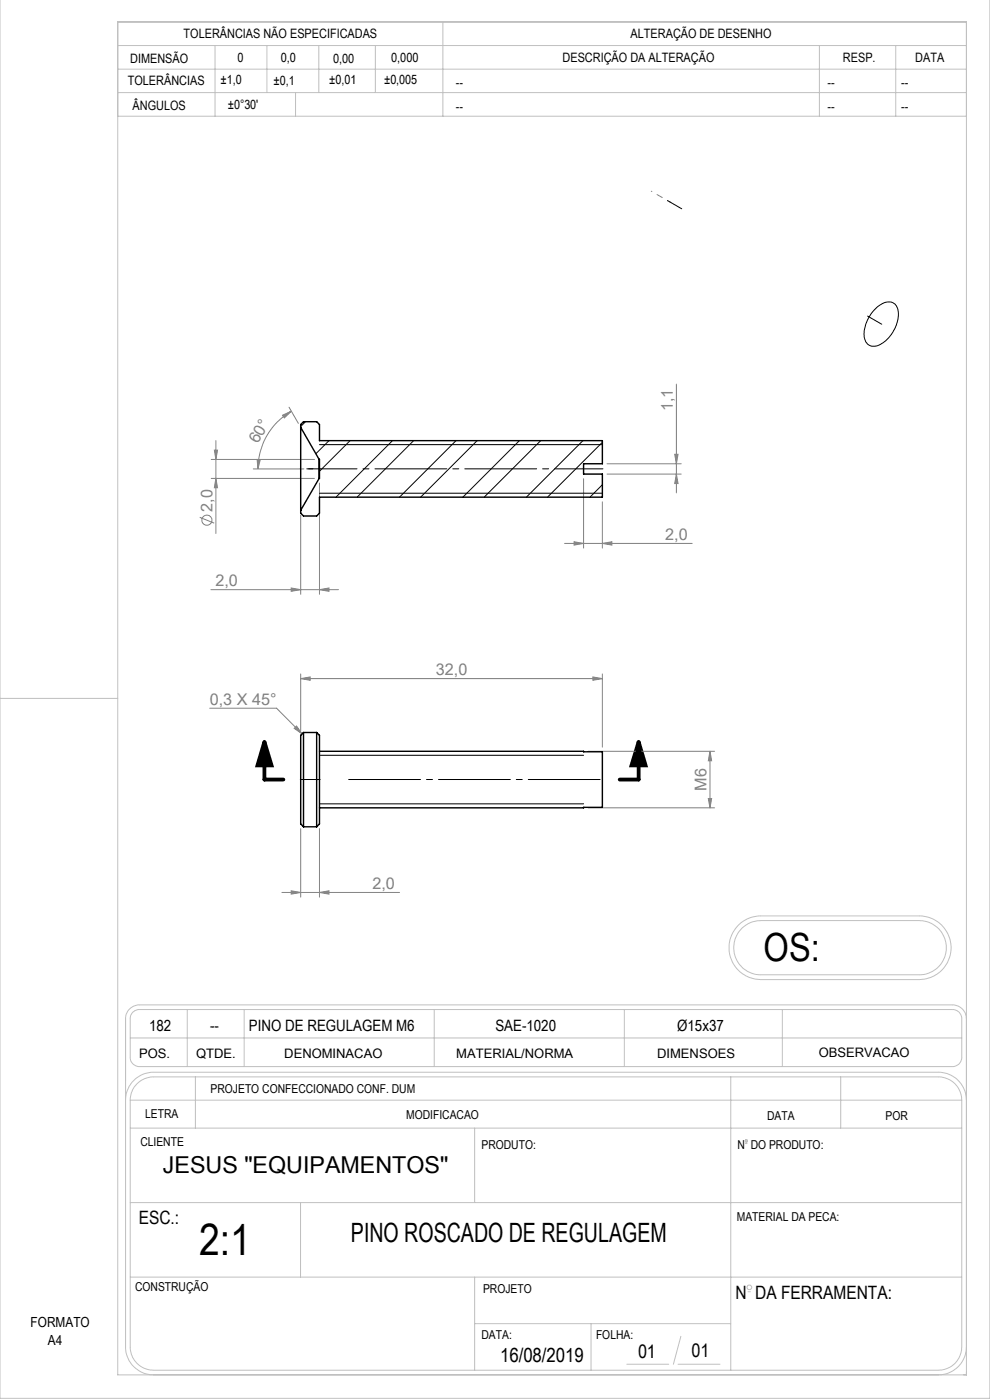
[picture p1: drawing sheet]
<svg xmlns="http://www.w3.org/2000/svg" width="210mm" height="297mm" viewBox="0 0 210 297" stroke-linecap="round" stroke-linejoin="round" font-family="sans-serif">
<g fill="none" stroke="#808080" stroke-width=".21">
<path d="M44.8 97.5h21.9M45.5 95.5h.6l-.3 2zM45.8 93.5v19.7M53.7 99.5h10.8M54.5 97.5h.7l-.5 2zM59.9 88.1l1.9-.9-1.5 1.4zM61.3 86.4l2 3.4M61.8 87.2a14.2 14.2 0 0 0-7.1 12.3M128.8 98.4h15.7M143.1 96.4h.7l-.3 2zM143.5 81.5v23.1M42.4 109.7l3 1.3"/>
<path d="M44.8 101.5h21.9M45.8 101.5l.3 2h-.6zM63.8 109.3v16.8M67.8 102.5v23.6M119.8 115.3h27M121.8 114.9l2 .4-2 .3zM123.8 101.6v14.7M127.8 115.3l2-.4v.7zM127.8 106.5v9.8M128.8 100.6h15.7M143.5 100.6l.3 2h-.7zM44.7 125.1h27.1"/>
<path d="M61.8 124.7l2 .4-2 .3zM67.8 125.1l2-.4v.7zM44.5 150.2h14.2l5.4 5.5M62.4 154.5l.5-.5 1.2 1.7zM63.8 144l2-.4v.7zM63.8 143v12M63.8 144h64M124.8 159.4h26.8M125.8 143.6l2 .4-2 .3zM127.8 143v15.5M150.6 159.4l.4 2h-.8zM150.6 159.4v12"/>
<path d="M63.8 175.8v14.5M67.8 175.8v14.5M124.8 171.4h26.8M150.2 169.4h.8l-.4 2zM59.8 189.3h24.9M61.8 189l2 .3-2 .4zM67.8 189.3l2-.3v.7z"/>
<circle cx="43.9" cy="110.4" r="1.07"/>
</g>
<path d="M56.1 157.4l1.5 5h-3zM135.5 157.4l1.4 5h-3z" fill="none" stroke="#000" stroke-width=".8" stroke-linecap="butt"/>
<g fill="none" stroke="#c0c0c0" stroke-width=".21">
<path d="M210 -.1v296.7h-210v-296.6M25 4.7h180v287h-180zM25 9.7h180M25 19.6h180M25 14.7h180M45.6 9.7v15M56.6 9.7v9.9M62.7 19.6v5.1M67.6 9.7v9.9M79.6 9.7v9.9M93.9 4.7v20M173.8 9.7v15"/>
<path d="M190 9.7v15M25 24.7h180M0 148.2h25M156.7 196.2l.5-.5a6.7 6.7 0 0 1 4.2-1.4h33.6a6.8 6.8 0 0 1 6.8 6.8 6.8 6.8 0 0 1-6.8 6.7h-33.6a6.8 6.8 0 0 1-6.2-4.2 6.8 6.8 0 0 1 1.5-7.4zM157.4 196.9l.2-.2a5.6 5.6 0 0 1 3.8-1.4h33.6a5.8 5.8 0 0 1 5.7 5.7 5.8 5.8 0 0 1-5.7 5.8h-33.6a5.8 5.8 0 0 1-5.3-3.6 5.8 5.8 0 0 1 1.3-6.3zM28.3 214.7l1.1-.5h172.8a1.93 1.93 0 0 1 1.8 1.9v8.4a1.93 1.93 0 0 1-2 1.8h-172.4a1.92 1.92 0 0 1-2-2v-8.2a1.81 1.81 0 0 1 .7-1.4zM39.7 214.2v12.1M51.8 214.2v12.1M92.1 214.2v12.1M132.4 214.2v12.1M165.9 214.2v12.1M205 216.1a2.94 2.94 0 0 0-3-2.9h-172.4a2.94 2.94 0 0 0-3 2.9v69.6a6 6 0 0 0 6 6"/>
<path d="M26.6 233.4a6 6 0 0 1 6-5.9h166.5a6 6 0 0 1 5.9 5.9M27.6 233.4a4.9 4.9 0 0 1 5-4.9h166.5a4.9 4.9 0 0 1 4.9 4.9M27.6 233.4v52.3a4.9 4.9 0 0 0 5 5h166.5a4.9 4.9 0 0 0 4.9-5v-52.3M27.6 239.3h176.4M27.6 233.4h176.4M27.6 220.2h176.4M41.5 228.5v10.8M100.7 239.3v15.8M155 228.5v62.2M178.3 228.5v10.8M27.6 255.1h176.4M63.7 255.1v15.8"/>
<path d="M158.2 242.6h.2M27.6 270.9h176.4M100.7 270.9v19.8M158.7 274h.5M100.7 280.8h54.3M125.4 280.8v9.9M133 289.4h8.9M143.8 289.4h8.9M144.4 283.5l-1.6 5.9M205 285.7a6 6 0 0 1-5.9 6"/>
<circle cx="158.3" cy="242.1" r=".25"/>
<circle cx="159" cy="273.1" r=".5"/>
</g>
<path d="M185.4 65.8a3.8 3.8 0 0 1 4-1.6 3.2 3.2 0 0 1 1 3.8 7 7 0 0 1-4.8 5.4 2.25 2.25 0 0 1-2.3-2.8 8.3 8.3 0 0 1 2.1-4.8zM67.8 94.3h60M67.8 104.6h60M67.8 170.5h56M67.8 160.2h56" fill="none" stroke="#000" stroke-width=".21"/>
<path d="M127.9 99.5h-62.4" fill="none" stroke="#000" stroke-width=".21" stroke-dasharray="15.2 1.3 1.3 1.3" stroke-dashoffset="5"/>
<path d="M142.1 42.9l-.5-.3M144.1 44l-2-1.1M144.1 44l.5 .3M187 68.8l-3-1.7M67.9 99.5h-.2M64.4 165.4h-.7M67.2 165.4h-2.8M67.2 165.4h.7" fill="none" stroke="#000" stroke-width=".21" stroke-dasharray="15.2 1.3 1.3 1.3"/>
<path d="M63.7 99.5h4" fill="none" stroke="#000" stroke-width=".21" stroke-dasharray="15.2 1.3 1.3 1.3" stroke-dashoffset="15.1"/>
<path d="M127.9 165.4h-54.5" fill="none" stroke="#000" stroke-width=".21" stroke-dasharray="15.2 1.3 1.3 1.3" stroke-dashoffset="-.6"/>
<path d="M56.1 157.4v8h4M135.5 157.4v8h-4.1" fill="none" stroke="#000" stroke-width=".8"/>
<path d="M141.7 42.6l-3.5-2" fill="none" stroke="#808080" stroke-width=".21" stroke-dasharray="15.2 1.3 1.3 1.3" stroke-dashoffset="15.1"/>
<path d="M135.5 157.4l1.4 5h-3zM56.1 157.4l1.5 5h-3z" fill="#000"/>
<g fill="#808080">
<path d="M67.8 125.1l2-.4v.7zM61.8 124.7l2 .4-2 .3z"/>
<path d="M63.8 144l2-.4v.7zM125.8 143.6l2 .4-2 .3zM62.4 154.5l.5-.5 1.2 1.7zM61.8 189l2 .3-2 .4zM67.8 189.3l2-.3v.7z"/>
<path d="M127.8 115.3l2-.4v.7zM121.8 114.9l2 .4-2 .3z"/>
<path d="M59.9 88.1l1.9-.9-1.5 1.4zM54.5 97.5h.7l-.5 2z"/>
<path d="M45.8 101.5l.3 2h-.6zM45.5 95.5h.6l-.3 2z"/>
<path d="M143.5 100.6l.3 2h-.7zM143.1 96.4h.7l-.3 2z"/>
<path d="M150.6 159.4l.4 2h-.8zM150.2 169.4h.8l-.4 2z"/>
</g>
<path d="M63.8 90.7v17.6M63.8 90.7v-.6l.6-.6h2.8l.6 .6v3.4h60v4.9h-4v2.2h4v4.9h-60v3.4l-.6 .6h-2.8l-.6-.6v-.6M63.8 90.7l3.9 6.8M67.7 97.5v4M67.7 101.5l-3.9 6.8M64.4 155.4v20M64.4 155.4l-.6 .6v18.8l.6 .6M64.4 155.4h2.8M67.2 155.4v20M67.2 155.4l.6 .6v18.8l-.6 .6M67.8 159.4l60 .1v11.8l-60 .1M64.4 175.4h2.8" fill="none" stroke="#000" stroke-width=".3"/>
<path d="M64.8 89.5l-1 1M69.8 93.5l-2.8 2.8M74.3 93.5l-6.5 6.5M83.3 93.5l-12 12M87.7 93.5l-12 12M96.7 93.5l-12 12M101.2 93.5l-12 12M110.2 93.5l-12 12M114.7 93.5l-12 12M123.6 93.5l-11.9 12M127.8 93.8l-11.7 11.7M127.8 102.8l-2.7 2.7" fill="none" stroke="#000" stroke-width=".21"/>
<text font-size="9.4" x="42.2" y="266.1">2:1</text>
<text font-size="8.2" x="162" y="203.8">OS:</text>
<text font-size="5.6" x="74.4" y="263.4">PINO ROSCADO DE REGULAGEM</text>
<text font-size="4.9" x="34.5" y="248.9">JESUS &quot;EQUIPAMENTOS&quot;</text>
<text font-size="4.2" x="106.1" y="288.9">16/08/2019</text>
<g font-size="4.1">
<text x="146.7" y="287.9">01</text>
<text x="135.3" y="288.1">01</text>
</g>
<g font-size="3.9">
<text x="29.4" y="259.7">ESC.:</text>
<text x="156" y="275.6">N DA FERRAMENTA:</text>
</g>
<g font-size="3.4" fill="#808080">
<text x="142.7" y="87.2" transform="rotate(-90 142.7 87.2)">1,1</text>
<text x="54.7" y="94.3" transform="rotate(-60 54.7 94.3)">60°</text>
<text x="45" y="108.6" transform="rotate(-90 45 108.6)">2,0</text>
<text x="141.1" y="114.5">2,0</text>
<text x="45.7" y="124.3">2,0</text>
<text x="92.5" y="143.2">32,0</text>
<text x="44.5" y="149.5">0,3 X 45°</text>
<text x="149.8" y="167.8" transform="rotate(-90 149.8 167.8)">M6</text>
<text x="79" y="188.5">2,0</text>
</g>
<g font-size="3.3">
<text x="31.6" y="218.8">182</text>
<text x="44.5" y="218.8">--</text>
<text x="52.8" y="218.8">PINO DE REGULAGEM M6</text>
<text x="105.1" y="218.8">SAE-1020</text>
<text x="143.7" y="218.8">Ø15x37</text>
</g>
<g font-size="3">
<text x="6.5" y="281.4">FORMATO</text>
<text x="10.2" y="285.4">A4</text>
</g>
<g font-size="2.8">
<text x="29.5" y="224.4">POS.</text>
<text x="41.6" y="224.4">QTDE.</text>
<text x="60.3" y="224.4">DENOMINACAO</text>
<text x="96.8" y="224.4">MATERIAL/NORMA</text>
<text x="139.4" y="224.3">DIMENSOES</text>
<text x="173.7" y="224.2">OBSERVACAO</text>
</g>
<g font-size="2.7">
<text x="38.9" y="8.1">TOLERÂNCIAS NÃO ESPECIFICADAS</text>
<text x="133.8" y="8.1">ALTERAÇÃO DE DESENHO</text>
<text x="27.6" y="13.4">DIMENSÃO</text>
<text x="46.8" y="17.8">±1,0</text>
<text x="50.4" y="13.1">0</text>
<text x="58" y="18">±0,1</text>
<text x="59.6" y="13.2">0,0</text>
<text x="69.8" y="17.8">±0,01</text>
<text x="70.7" y="13.3">0,00</text>
<text x="81.5" y="17.9">±0,005</text>
<text x="83" y="13.2">0,000</text>
<text x="119.3" y="13.2">DESCRIÇÃO DA ALTERAÇÃO</text>
<text x="178.8" y="13.2">RESP.</text>
<text x="194.2" y="13.2">DATA</text>
<text x="27.1" y="18.1">TOLERÂNCIAS</text>
<text x="28.1" y="23.2">ÂNGULOS</text>
<text x="48.3" y="23.1">±0°30'</text>
<text x="96.7" y="18.5">--</text>
<text x="96.7" y="23.5">--</text>
<text x="175.5" y="18.5">--</text>
<text x="175.5" y="23.5">--</text>
<text x="191.1" y="18.5">--</text>
<text x="191.1" y="23.5">--</text>
</g>
<g font-size="2.6">
<text x="44.7" y="231.9">PROJETO CONFECCIONADO CONF. DUM</text>
<text x="30.8" y="237.2">LETRA</text>
<text x="86.2" y="237.3">MODIFICACAO</text>
<text x="162.7" y="237.6">DATA</text>
<text x="187.8" y="237.6">POR</text>
<text x="29.8" y="243.1">CLIENTE</text>
<text x="102.1" y="243.7">PRODUTO:</text>
<text x="156.4" y="243.7">N DO PRODUTO:</text>
<text x="156.3" y="259.1">MATERIAL DA PECA:</text>
<text x="28.7" y="273.8">CONSTRUÇÃO</text>
<text x="102.5" y="274.2">PROJETO</text>
<text x="102.1" y="284.1">DATA:</text>
<text x="126.4" y="284.1">FOLHA:</text>
</g>
</svg>
